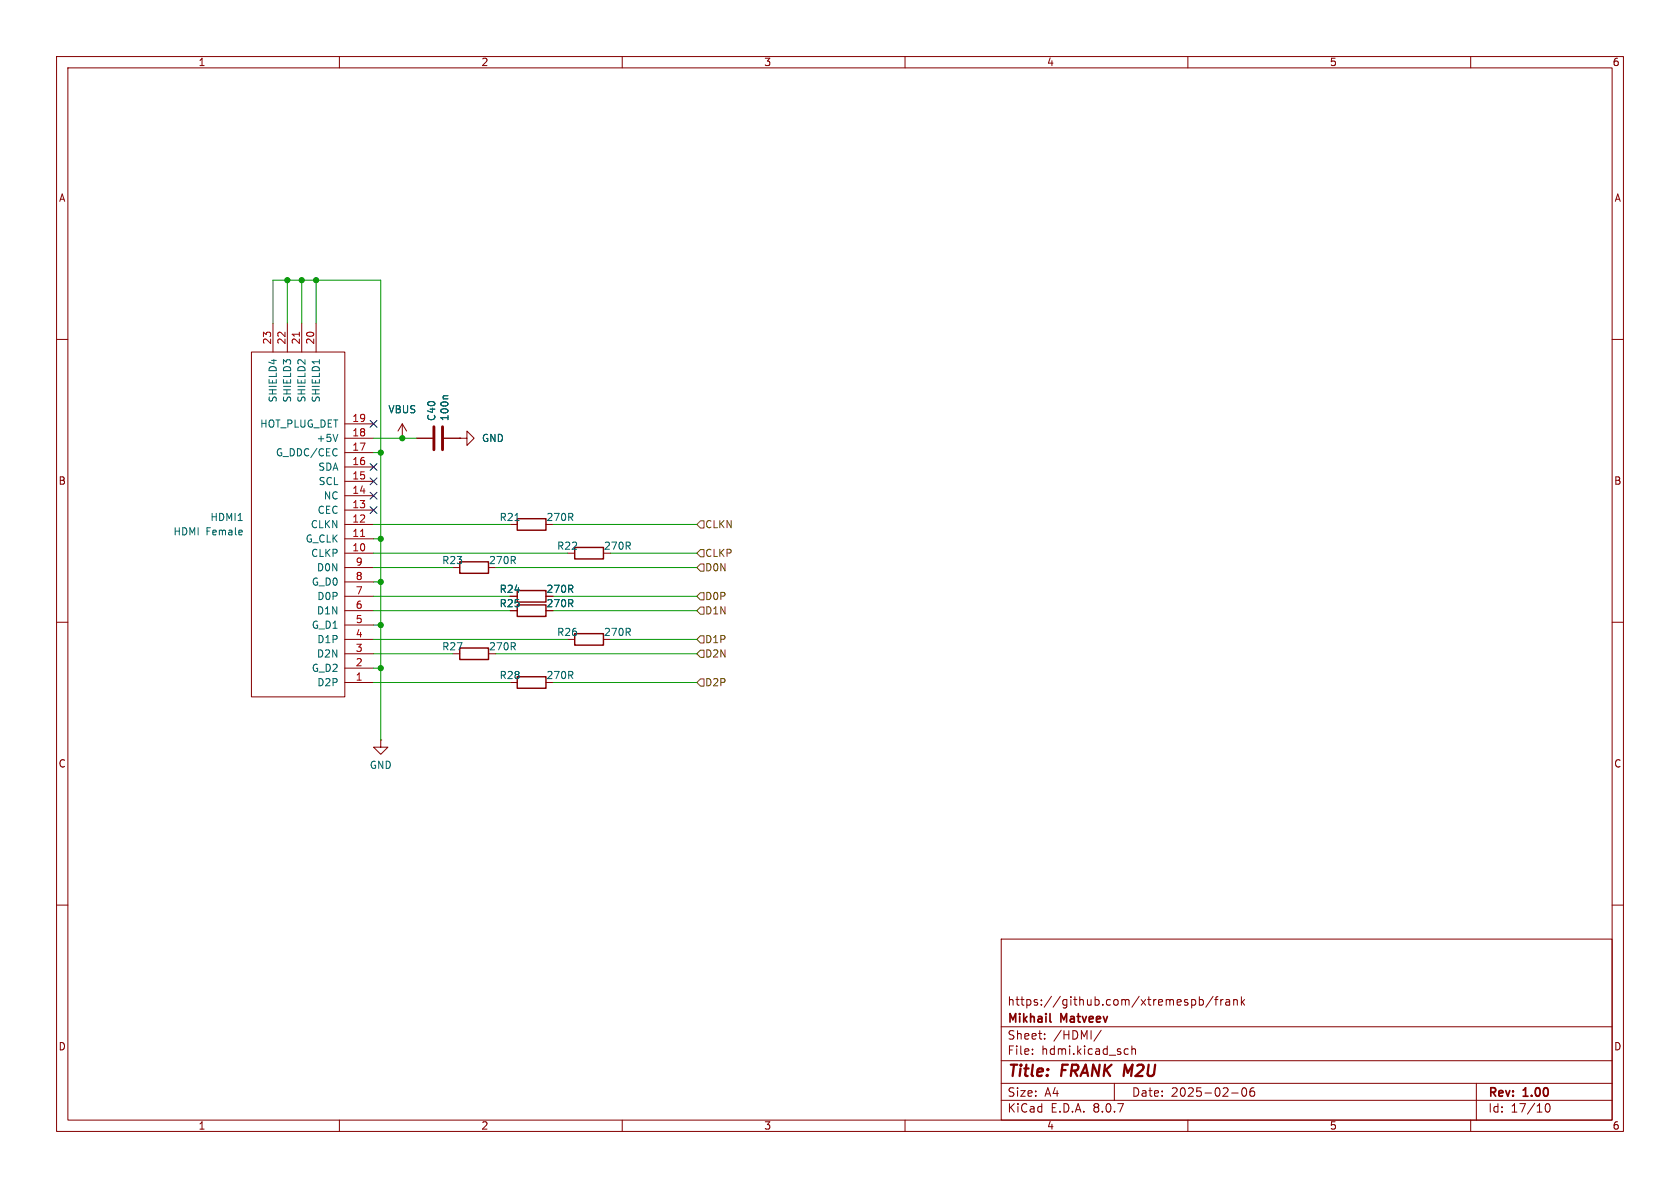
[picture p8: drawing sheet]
(kicad_sch
 (version 20231120)
 (generator "eeschema")
 (generator_version "8.0")
 (paper "A4")
 (title_block
  (title "FRANK M2U")
  (date "2025-02-06")
  (rev "1.00")
  (company "Mikhail Matveev")
  (comment 1 "https://github.com/xtremespb/frank"))
 (lib_symbols
  (symbol "Device:C"
   (pin_numbers hide)
   (pin_names
    (offset 0.254)) (exclude_from_sim no) (in_bom yes) (on_board yes)
   (property "Reference" "C" (at 0.635 2.54 0) (effects (font (size 1.27 1.27)) (justify left)))
   (property "Value" "C" (at 0.635 -2.54 0) (effects (font (size 1.27 1.27)) (justify left)))
   (property "Footprint" "" (at 0.9652 -3.81 0) (effects (font (size 1.27 1.27)) (hide yes)))
   (property "Datasheet" "~" (at 0 0 0) (effects (font (size 1.27 1.27)) (hide yes)))
   (property "Description" "Unpolarized capacitor" (at 0 0 0) (effects (font (size 1.27 1.27)) (hide yes)))
   (symbol "C_0_1"
    (polyline (pts (xy -2.032 -0.762) (xy 2.032 -0.762)) (stroke (width 0.508) (type default)) (fill (type none)))
    (polyline (pts (xy -2.032 0.762) (xy 2.032 0.762)) (stroke (width 0.508) (type default)) (fill (type none))))
   (symbol "C_1_1"
    (pin passive line (at 0 3.81 270) (length 2.794) (name "~" (effects (font (size 1.27 1.27)))) (number "1" (effects (font (size 1.27 1.27)))))
    (pin passive line (at 0 -3.81 90) (length 2.794) (name "~" (effects (font (size 1.27 1.27)))) (number "2" (effects (font (size 1.27 1.27)))))))
  (symbol "Device:R"
   (pin_numbers hide)
   (pin_names
    (offset 0)) (exclude_from_sim no) (in_bom yes) (on_board yes)
   (property "Reference" "R" (at 2.032 0 90) (effects (font (size 1.27 1.27))))
   (property "Value" "R" (at 0 0 90) (effects (font (size 1.27 1.27))))
   (property "Footprint" "" (at -1.778 0 90) (effects (font (size 1.27 1.27)) (hide yes)))
   (property "Datasheet" "~" (at 0 0 0) (effects (font (size 1.27 1.27)) (hide yes)))
   (property "Description" "Resistor" (at 0 0 0) (effects (font (size 1.27 1.27)) (hide yes)))
   (symbol "R_0_1"
    (rectangle (start -1.016 -2.54) (end 1.016 2.54) (stroke (width 0.254) (type default)) (fill (type none))))
   (symbol "R_1_1"
    (pin passive line (at 0 3.81 270) (length 1.27) (name "~" (effects (font (size 1.27 1.27)))) (number "1" (effects (font (size 1.27 1.27)))))
    (pin passive line (at 0 -3.81 90) (length 1.27) (name "~" (effects (font (size 1.27 1.27)))) (number "2" (effects (font (size 1.27 1.27)))))))
  (symbol "FRANK:HDMI"
   (pin_names
    (offset 1.016)) (exclude_from_sim no) (in_bom yes) (on_board yes)
   (property "Reference" "HDMI1" (at 12.7 -16.5101 0) (effects (font (size 1.27 1.27)) (justify left)))
   (property "Value" "HDMI" (at 12.7 -13.9701 0) (effects (font (size 1.27 1.27)) (justify left)))
   (property "Footprint" "LIBS:HDMI" (at 0 0 0) (effects (font (size 1.27 1.27)) (hide yes)))
   (property "Datasheet" "" (at 0 0 0) (effects (font (size 1.27 1.27)) (hide yes)))
   (property "Description" "" (at 0 0 0) (effects (font (size 1.27 1.27)) (hide yes)))
   (symbol "HDMI_0_1"
    (rectangle (start -5.08 15.24) (end 11.43 -45.72) (stroke (width 0) (type solid)) (fill (type none))))
   (symbol "HDMI_1_1"
    (pin input line (at -10.16 12.7 0) (length 5.08) (name "D2P" (effects (font (size 1.27 1.27)))) (number "1" (effects (font (size 1.27 1.27)))))
    (pin input line (at -10.16 -10.16 0) (length 5.08) (name "CLKP" (effects (font (size 1.27 1.27)))) (number "10" (effects (font (size 1.27 1.27)))))
    (pin input line (at -10.16 -12.7 0) (length 5.08) (name "G_CLK" (effects (font (size 1.27 1.27)))) (number "11" (effects (font (size 1.27 1.27)))))
    (pin input line (at -10.16 -15.24 0) (length 5.08) (name "CLKN" (effects (font (size 1.27 1.27)))) (number "12" (effects (font (size 1.27 1.27)))))
    (pin input line (at -10.16 -17.78 0) (length 5.08) (name "CEC" (effects (font (size 1.27 1.27)))) (number "13" (effects (font (size 1.27 1.27)))))
    (pin input line (at -10.16 -20.32 0) (length 5.08) (name "NC" (effects (font (size 1.27 1.27)))) (number "14" (effects (font (size 1.27 1.27)))))
    (pin input line (at -10.16 -22.86 0) (length 5.08) (name "SCL" (effects (font (size 1.27 1.27)))) (number "15" (effects (font (size 1.27 1.27)))))
    (pin input line (at -10.16 -25.4 0) (length 5.08) (name "SDA" (effects (font (size 1.27 1.27)))) (number "16" (effects (font (size 1.27 1.27)))))
    (pin input line (at -10.16 -27.94 0) (length 5.08) (name "G_DDC/CEC" (effects (font (size 1.27 1.27)))) (number "17" (effects (font (size 1.27 1.27)))))
    (pin input line (at -10.16 -30.48 0) (length 5.08) (name "+5V" (effects (font (size 1.27 1.27)))) (number "18" (effects (font (size 1.27 1.27)))))
    (pin input line (at -10.16 -33.02 0) (length 5.08) (name "HOT_PLUG_DET" (effects (font (size 1.27 1.27)))) (number "19" (effects (font (size 1.27 1.27)))))
    (pin input line (at -10.16 10.16 0) (length 5.08) (name "G_D2" (effects (font (size 1.27 1.27)))) (number "2" (effects (font (size 1.27 1.27)))))
    (pin input line (at 0 -50.8 90) (length 5.08) (name "SHIELD1" (effects (font (size 1.27 1.27)))) (number "20" (effects (font (size 1.27 1.27)))))
    (pin input line (at 2.54 -50.8 90) (length 5.08) (name "SHIELD2" (effects (font (size 1.27 1.27)))) (number "21" (effects (font (size 1.27 1.27)))))
    (pin input line (at 5.08 -50.8 90) (length 5.08) (name "SHIELD3" (effects (font (size 1.27 1.27)))) (number "22" (effects (font (size 1.27 1.27)))))
    (pin input line (at 7.62 -50.8 90) (length 5.08) (name "SHIELD4" (effects (font (size 1.27 1.27)))) (number "23" (effects (font (size 1.27 1.27)))))
    (pin input line (at -10.16 7.62 0) (length 5.08) (name "D2N" (effects (font (size 1.27 1.27)))) (number "3" (effects (font (size 1.27 1.27)))))
    (pin input line (at -10.16 5.08 0) (length 5.08) (name "D1P" (effects (font (size 1.27 1.27)))) (number "4" (effects (font (size 1.27 1.27)))))
    (pin input line (at -10.16 2.54 0) (length 5.08) (name "G_D1" (effects (font (size 1.27 1.27)))) (number "5" (effects (font (size 1.27 1.27)))))
    (pin input line (at -10.16 0 0) (length 5.08) (name "D1N" (effects (font (size 1.27 1.27)))) (number "6" (effects (font (size 1.27 1.27)))))
    (pin input line (at -10.16 -2.54 0) (length 5.08) (name "D0P" (effects (font (size 1.27 1.27)))) (number "7" (effects (font (size 1.27 1.27)))))
    (pin input line (at -10.16 -5.08 0) (length 5.08) (name "G_D0" (effects (font (size 1.27 1.27)))) (number "8" (effects (font (size 1.27 1.27)))))
    (pin input line (at -10.16 -7.62 0) (length 5.08) (name "D0N" (effects (font (size 1.27 1.27)))) (number "9" (effects (font (size 1.27 1.27)))))))
  (symbol "GND_1"
   (power)
   (pin_numbers hide)
   (pin_names
    (offset 0) hide) (exclude_from_sim no) (in_bom yes) (on_board yes)
   (property "Reference" "#PWR" (at 0 -6.35 0) (effects (font (size 1.27 1.27)) (hide yes)))
   (property "Value" "GND" (at 0 -3.81 0) (effects (font (size 1.27 1.27))))
   (property "Footprint" "" (at 0 0 0) (effects (font (size 1.27 1.27)) (hide yes)))
   (property "Datasheet" "" (at 0 0 0) (effects (font (size 1.27 1.27)) (hide yes)))
   (property "Description" "Power symbol creates a global label with name \"GND\" , ground" (at 0 0 0) (effects (font (size 1.27 1.27)) (hide yes)))
   (symbol "GND_1_0_1"
    (polyline (pts (xy 0 0) (xy 0 -1.27) (xy 1.27 -1.27) (xy 0 -2.54) (xy -1.27 -1.27) (xy 0 -1.27)) (stroke (width 0) (type default)) (fill (type none))))
   (symbol "GND_1_1_1"
    (pin power_in line (at 0 0 270) (length 0) (name "~" (effects (font (size 1.27 1.27)))) (number "1" (effects (font (size 1.27 1.27)))))))
  (symbol "power:GND"
   (power)
   (pin_numbers hide)
   (pin_names
    (offset 0) hide) (exclude_from_sim no) (in_bom yes) (on_board yes)
   (property "Reference" "#PWR" (at 0 -6.35 0) (effects (font (size 1.27 1.27)) (hide yes)))
   (property "Value" "GND" (at 0 -3.81 0) (effects (font (size 1.27 1.27))))
   (property "Footprint" "" (at 0 0 0) (effects (font (size 1.27 1.27)) (hide yes)))
   (property "Datasheet" "" (at 0 0 0) (effects (font (size 1.27 1.27)) (hide yes)))
   (property "Description" "Power symbol creates a global label with name \"GND\" , ground" (at 0 0 0) (effects (font (size 1.27 1.27)) (hide yes)))
   (symbol "GND_0_1"
    (polyline (pts (xy 0 0) (xy 0 -1.27) (xy 1.27 -1.27) (xy 0 -2.54) (xy -1.27 -1.27) (xy 0 -1.27)) (stroke (width 0) (type default)) (fill (type none))))
   (symbol "GND_1_1"
    (pin power_in line (at 0 0 270) (length 0) (name "~" (effects (font (size 1.27 1.27)))) (number "1" (effects (font (size 1.27 1.27)))))))
  (symbol "power:VBUS"
   (power)
   (pin_numbers hide)
   (pin_names
    (offset 0) hide) (exclude_from_sim no) (in_bom yes) (on_board yes)
   (property "Reference" "#PWR" (at 0 -3.81 0) (effects (font (size 1.27 1.27)) (hide yes)))
   (property "Value" "VBUS" (at 0 3.556 0) (effects (font (size 1.27 1.27))))
   (property "Footprint" "" (at 0 0 0) (effects (font (size 1.27 1.27)) (hide yes)))
   (property "Datasheet" "" (at 0 0 0) (effects (font (size 1.27 1.27)) (hide yes)))
   (property "Description" "Power symbol creates a global label with name \"VBUS\"" (at 0 0 0) (effects (font (size 1.27 1.27)) (hide yes)))
   (symbol "VBUS_0_1"
    (polyline (pts (xy -0.762 1.27) (xy 0 2.54)) (stroke (width 0) (type default)) (fill (type none)))
    (polyline (pts (xy 0 0) (xy 0 2.54)) (stroke (width 0) (type default)) (fill (type none)))
    (polyline (pts (xy 0 2.54) (xy 0.762 1.27)) (stroke (width 0) (type default)) (fill (type none))))
   (symbol "VBUS_1_1"
    (pin power_in line (at 0 0 90) (length 0) (name "~" (effects (font (size 1.27 1.27)))) (number "1" (effects (font (size 1.27 1.27))))))))
 (junction
  (at 71.12 77.47)
  (diameter 0)
  (color 0 0 0 0))
 (junction
  (at 67.31 110.49)
  (diameter 0)
  (color 0 0 0 0))
 (junction
  (at 50.8 49.53)
  (diameter 0)
  (color 0 0 0 0))
 (junction
  (at 67.31 80.01)
  (diameter 0)
  (color 0 0 0 0))
 (junction
  (at 67.31 95.25)
  (diameter 0)
  (color 0 0 0 0))
 (junction
  (at 67.31 118.11)
  (diameter 0)
  (color 0 0 0 0))
 (junction
  (at 55.88 49.53)
  (diameter 0)
  (color 0 0 0 0))
 (junction
  (at 67.31 102.87)
  (diameter 0)
  (color 0 0 0 0))
 (junction
  (at 53.34 49.53)
  (diameter 0)
  (color 0 0 0 0))
 (no_connect
  (at 66.04 90.17))
 (no_connect
  (at 66.04 85.09))
 (no_connect
  (at 66.04 87.63))
 (no_connect
  (at 66.04 74.93))
 (no_connect
  (at 66.04 82.55))
 (wire
  (pts (xy 66.04 95.25) (xy 67.31 95.25))
  (stroke (width 0) (type default)))
 (wire
  (pts (xy 67.31 110.49) (xy 67.31 118.11))
  (stroke (width 0) (type default)))
 (wire
  (pts (xy 66.04 105.41) (xy 90.17 105.41))
  (stroke (width 0) (type default)))
 (wire
  (pts (xy 87.63 115.57) (xy 123.19 115.57))
  (stroke (width 0) (type default)))
 (wire
  (pts (xy 66.04 120.65) (xy 90.17 120.65))
  (stroke (width 0) (type default)))
 (wire
  (pts (xy 66.04 102.87) (xy 67.31 102.87))
  (stroke (width 0) (type default)))
 (wire
  (pts (xy 67.31 49.53) (xy 55.88 49.53))
  (stroke (width 0) (type default)))
 (wire
  (pts (xy 53.34 49.53) (xy 53.34 57.15))
  (stroke (width 0) (type default)))
 (wire
  (pts (xy 87.63 100.33) (xy 123.19 100.33))
  (stroke (width 0) (type default)))
 (wire
  (pts (xy 55.88 49.53) (xy 53.34 49.53))
  (stroke (width 0) (type default)))
 (wire
  (pts (xy 107.95 113.03) (xy 123.19 113.03))
  (stroke (width 0) (type default)))
 (wire
  (pts (xy 67.31 102.87) (xy 67.31 110.49))
  (stroke (width 0) (type default)))
 (wire
  (pts (xy 67.31 95.25) (xy 67.31 102.87))
  (stroke (width 0) (type default)))
 (wire
  (pts (xy 97.79 107.95) (xy 123.19 107.95))
  (stroke (width 0) (type default)))
 (wire
  (pts (xy 50.8 49.53) (xy 50.8 57.15))
  (stroke (width 0) (type default)))
 (wire
  (pts (xy 66.04 92.71) (xy 90.17 92.71))
  (stroke (width 0) (type default)))
 (wire
  (pts (xy 66.04 77.47) (xy 71.12 77.47))
  (stroke (width 0) (type default)))
 (wire
  (pts (xy 66.04 113.03) (xy 100.33 113.03))
  (stroke (width 0) (type default)))
 (wire
  (pts (xy 66.04 118.11) (xy 67.31 118.11))
  (stroke (width 0) (type default)))
 (wire
  (pts (xy 67.31 118.11) (xy 67.31 130.81))
  (stroke (width 0) (type default)))
 (wire
  (pts (xy 97.79 92.71) (xy 123.19 92.71))
  (stroke (width 0) (type default)))
 (wire
  (pts (xy 97.79 105.41) (xy 123.19 105.41))
  (stroke (width 0) (type default)))
 (wire
  (pts (xy 67.31 95.25) (xy 67.31 80.01))
  (stroke (width 0) (type default)))
 (wire
  (pts (xy 50.8 49.53) (xy 48.26 49.53))
  (stroke (width 0) (type default)))
 (wire
  (pts (xy 66.04 110.49) (xy 67.31 110.49))
  (stroke (width 0) (type default)))
 (wire
  (pts (xy 66.04 80.01) (xy 67.31 80.01))
  (stroke (width 0) (type default)))
 (wire
  (pts (xy 66.04 97.79) (xy 100.33 97.79))
  (stroke (width 0) (type default)))
 (wire
  (pts (xy 67.31 80.01) (xy 67.31 49.53))
  (stroke (width 0) (type default)))
 (wire
  (pts (xy 71.12 77.47) (xy 73.66 77.47))
  (stroke (width 0) (type default)))
 (wire
  (pts (xy 107.95 97.79) (xy 123.19 97.79))
  (stroke (width 0) (type default)))
 (wire
  (pts (xy 66.04 115.57) (xy 80.01 115.57))
  (stroke (width 0) (type default)))
 (wire
  (pts (xy 53.34 49.53) (xy 50.8 49.53))
  (stroke (width 0) (type default)))
 (wire
  (pts (xy 66.04 107.95) (xy 90.17 107.95))
  (stroke (width 0) (type default)))
 (wire
  (pts (xy 48.26 49.53) (xy 48.26 57.15))
  (stroke (width 0) (type default)))
 (wire
  (pts (xy 55.88 49.53) (xy 55.88 57.15))
  (stroke (width 0) (type default)))
 (wire
  (pts (xy 97.79 120.65) (xy 123.19 120.65))
  (stroke (width 0) (type default)))
 (wire
  (pts (xy 66.04 100.33) (xy 80.01 100.33))
  (stroke (width 0) (type default)))
 (hierarchical_label "D2P"
  (shape input)
  (at 123.19 120.65 0)
  (fields_autoplaced yes)
  (effects (font (size 1.27 1.27)) (justify left)))
 (hierarchical_label "CLKP"
  (shape input)
  (at 123.19 97.79 0)
  (fields_autoplaced yes)
  (effects (font (size 1.27 1.27)) (justify left)))
 (hierarchical_label "D2N"
  (shape input)
  (at 123.19 115.57 0)
  (fields_autoplaced yes)
  (effects (font (size 1.27 1.27)) (justify left)))
 (hierarchical_label "CLKN"
  (shape input)
  (at 123.19 92.71 0)
  (fields_autoplaced yes)
  (effects (font (size 1.27 1.27)) (justify left)))
 (hierarchical_label "D0P"
  (shape input)
  (at 123.19 105.41 0)
  (fields_autoplaced yes)
  (effects (font (size 1.27 1.27)) (justify left)))
 (hierarchical_label "D1P"
  (shape input)
  (at 123.19 113.03 0)
  (fields_autoplaced yes)
  (effects (font (size 1.27 1.27)) (justify left)))
 (hierarchical_label "D0N"
  (shape input)
  (at 123.19 100.33 0)
  (fields_autoplaced yes)
  (effects (font (size 1.27 1.27)) (justify left)))
 (hierarchical_label "D1N"
  (shape input)
  (at 123.19 107.95 0)
  (fields_autoplaced yes)
  (effects (font (size 1.27 1.27)) (justify left)))
 (symbol
  (lib_id "Device:R")
  (at 93.98 105.41 90)
  (unit 1)
  (exclude_from_sim no)
  (in_bom yes)
  (on_board yes)
  (dnp no)
  (property "Reference" "R24" (at 90.17 104.14 90) (effects (font (size 1.27 1.27))))
  (property "Value" "270R" (at 99.06 104.14 90) (effects (font (size 1.27 1.27))))
  (property "Footprint" "FRANK:Resistor (0805)" (at 93.98 107.188 90) (effects (font (size 1.27 1.27)) (hide yes)))
  (property "Datasheet" "https://www.vishay.com/docs/28952/mcs0402at-mct0603at-mcu0805at-mca1206at.pdf" (at 93.98 105.41 0) (effects (font (size 1.27 1.27)) (hide yes)))
  (property "Description" "" (at 93.98 105.41 0) (effects (font (size 1.27 1.27)) (hide yes)))
  (property "AliExpress" "https://www.aliexpress.com/item/1005005945735199.html" (at 93.98 105.41 0) (effects (font (size 1.27 1.27)) (hide yes)))
  (property "Sim.Device" "" (at 93.98 105.41 0) (effects (font (size 1.27 1.27)) (hide yes)))
  (property "Sim.Pins" "" (at 93.98 105.41 0) (effects (font (size 1.27 1.27)) (hide yes)))
  (pin "1")
  (pin "2"))
 (symbol
  (lib_id "Device:R")
  (at 104.14 113.03 90)
  (unit 1)
  (exclude_from_sim no)
  (in_bom yes)
  (on_board yes)
  (dnp no)
  (property "Reference" "R26" (at 100.33 111.76 90) (effects (font (size 1.27 1.27))))
  (property "Value" "270R" (at 109.22 111.76 90) (effects (font (size 1.27 1.27))))
  (property "Footprint" "FRANK:Resistor (0805)" (at 104.14 114.808 90) (effects (font (size 1.27 1.27)) (hide yes)))
  (property "Datasheet" "https://www.vishay.com/docs/28952/mcs0402at-mct0603at-mcu0805at-mca1206at.pdf" (at 104.14 113.03 0) (effects (font (size 1.27 1.27)) (hide yes)))
  (property "Description" "" (at 104.14 113.03 0) (effects (font (size 1.27 1.27)) (hide yes)))
  (property "AliExpress" "https://www.aliexpress.com/item/1005005945735199.html" (at 104.14 113.03 0) (effects (font (size 1.27 1.27)) (hide yes)))
  (property "Sim.Device" "" (at 104.14 113.03 0) (effects (font (size 1.27 1.27)) (hide yes)))
  (property "Sim.Pins" "" (at 104.14 113.03 0) (effects (font (size 1.27 1.27)) (hide yes)))
  (pin "1")
  (pin "2"))
 (symbol
  (lib_id "Device:R")
  (at 93.98 92.71 90)
  (unit 1)
  (exclude_from_sim no)
  (in_bom yes)
  (on_board yes)
  (dnp no)
  (property "Reference" "R21" (at 90.17 91.44 90) (effects (font (size 1.27 1.27))))
  (property "Value" "270R" (at 99.06 91.44 90) (effects (font (size 1.27 1.27))))
  (property "Footprint" "FRANK:Resistor (0805)" (at 93.98 94.488 90) (effects (font (size 1.27 1.27)) (hide yes)))
  (property "Datasheet" "https://www.vishay.com/docs/28952/mcs0402at-mct0603at-mcu0805at-mca1206at.pdf" (at 93.98 92.71 0) (effects (font (size 1.27 1.27)) (hide yes)))
  (property "Description" "" (at 93.98 92.71 0) (effects (font (size 1.27 1.27)) (hide yes)))
  (property "AliExpress" "https://www.aliexpress.com/item/1005005945735199.html" (at 93.98 92.71 0) (effects (font (size 1.27 1.27)) (hide yes)))
  (property "Sim.Device" "" (at 93.98 92.71 0) (effects (font (size 1.27 1.27)) (hide yes)))
  (property "Sim.Pins" "" (at 93.98 92.71 0) (effects (font (size 1.27 1.27)) (hide yes)))
  (pin "1")
  (pin "2"))
 (symbol
  (lib_id "power:VBUS")
  (at 71.12 77.47 0)
  (unit 1)
  (exclude_from_sim no)
  (in_bom yes)
  (on_board yes)
  (dnp no)
  (fields_autoplaced yes)
  (property "Reference" "#PWR061" (at 71.12 81.28 0) (effects (font (size 1.27 1.27)) (hide yes)))
  (property "Value" "VBUS" (at 71.12 72.39 0) (effects (font (size 1.27 1.27))))
  (property "Footprint" "" (at 71.12 77.47 0) (effects (font (size 1.27 1.27)) (hide yes)))
  (property "Datasheet" "" (at 71.12 77.47 0) (effects (font (size 1.27 1.27)) (hide yes)))
  (property "Description" "Power symbol creates a global label with name \"VBUS\"" (at 71.12 77.47 0) (effects (font (size 1.27 1.27)) (hide yes)))
  (pin "1"))
 (symbol
  (lib_id "Device:R")
  (at 93.98 107.95 90)
  (unit 1)
  (exclude_from_sim no)
  (in_bom yes)
  (on_board yes)
  (dnp no)
  (property "Reference" "R25" (at 90.17 106.68 90) (effects (font (size 1.27 1.27))))
  (property "Value" "270R" (at 99.06 106.68 90) (effects (font (size 1.27 1.27))))
  (property "Footprint" "FRANK:Resistor (0805)" (at 93.98 109.728 90) (effects (font (size 1.27 1.27)) (hide yes)))
  (property "Datasheet" "https://www.vishay.com/docs/28952/mcs0402at-mct0603at-mcu0805at-mca1206at.pdf" (at 93.98 107.95 0) (effects (font (size 1.27 1.27)) (hide yes)))
  (property "Description" "" (at 93.98 107.95 0) (effects (font (size 1.27 1.27)) (hide yes)))
  (property "AliExpress" "https://www.aliexpress.com/item/1005005945735199.html" (at 93.98 107.95 0) (effects (font (size 1.27 1.27)) (hide yes)))
  (property "Sim.Device" "" (at 93.98 107.95 0) (effects (font (size 1.27 1.27)) (hide yes)))
  (property "Sim.Pins" "" (at 93.98 107.95 0) (effects (font (size 1.27 1.27)) (hide yes)))
  (pin "1")
  (pin "2"))
 (symbol
  (lib_id "Device:C")
  (at 77.47 77.47 90)
  (unit 1)
  (exclude_from_sim no)
  (in_bom yes)
  (on_board yes)
  (dnp no)
  (property "Reference" "C40" (at 76.3016 74.549 0) (effects (font (size 1.27 1.27)) (justify left)))
  (property "Value" "100n" (at 78.613 74.549 0) (effects (font (size 1.27 1.27)) (justify left)))
  (property "Footprint" "FRANK:Capacitor (0805)" (at 81.28 76.5048 0) (effects (font (size 1.27 1.27)) (hide yes)))
  (property "Datasheet" "https://eu.mouser.com/datasheet/2/447/KEM_C1075_X7R_HT_SMD-3316221.pdf" (at 77.47 77.47 0) (effects (font (size 1.27 1.27)) (hide yes)))
  (property "Description" "" (at 77.47 77.47 0) (effects (font (size 1.27 1.27)) (hide yes)))
  (property "AliExpress" "https://www.aliexpress.com/item/33008008276.html" (at 77.47 77.47 0) (effects (font (size 1.27 1.27)) (hide yes)))
  (property "Sim.Device" "" (at 77.47 77.47 0) (effects (font (size 1.27 1.27)) (hide yes)))
  (property "Sim.Pins" "" (at 77.47 77.47 0) (effects (font (size 1.27 1.27)) (hide yes)))
  (pin "1")
  (pin "2"))
 (symbol
  (lib_id "Device:R")
  (at 83.82 100.33 90)
  (unit 1)
  (exclude_from_sim no)
  (in_bom yes)
  (on_board yes)
  (dnp no)
  (property "Reference" "R23" (at 80.01 99.06 90) (effects (font (size 1.27 1.27))))
  (property "Value" "270R" (at 88.9 99.06 90) (effects (font (size 1.27 1.27))))
  (property "Footprint" "FRANK:Resistor (0805)" (at 83.82 102.108 90) (effects (font (size 1.27 1.27)) (hide yes)))
  (property "Datasheet" "https://www.vishay.com/docs/28952/mcs0402at-mct0603at-mcu0805at-mca1206at.pdf" (at 83.82 100.33 0) (effects (font (size 1.27 1.27)) (hide yes)))
  (property "Description" "" (at 83.82 100.33 0) (effects (font (size 1.27 1.27)) (hide yes)))
  (property "AliExpress" "https://www.aliexpress.com/item/1005005945735199.html" (at 83.82 100.33 0) (effects (font (size 1.27 1.27)) (hide yes)))
  (property "Sim.Device" "" (at 83.82 100.33 0) (effects (font (size 1.27 1.27)) (hide yes)))
  (property "Sim.Pins" "" (at 83.82 100.33 0) (effects (font (size 1.27 1.27)) (hide yes)))
  (pin "1")
  (pin "2"))
 (symbol
  (lib_id "power:GND")
  (at 67.31 130.81 0)
  (unit 1)
  (exclude_from_sim no)
  (in_bom yes)
  (on_board yes)
  (dnp no)
  (fields_autoplaced yes)
  (property "Reference" "#PWR063" (at 67.31 137.16 0) (effects (font (size 1.27 1.27)) (hide yes)))
  (property "Value" "GND" (at 67.31 135.2534 0) (effects (font (size 1.27 1.27))))
  (property "Footprint" "" (at 67.31 130.81 0) (effects (font (size 1.27 1.27)) (hide yes)))
  (property "Datasheet" "" (at 67.31 130.81 0) (effects (font (size 1.27 1.27)) (hide yes)))
  (property "Description" "Power symbol creates a global label with name \"GND\" , ground" (at 67.31 130.81 0) (effects (font (size 1.27 1.27)) (hide yes)))
  (pin "1"))
 (symbol
  (lib_name "GND_1")
  (lib_id "power:GND")
  (at 81.28 77.47 90)
  (unit 1)
  (exclude_from_sim no)
  (in_bom yes)
  (on_board yes)
  (dnp no)
  (fields_autoplaced yes)
  (property "Reference" "#PWR062" (at 87.63 77.47 0) (effects (font (size 1.27 1.27)) (hide yes)))
  (property "Value" "GND" (at 85.09 77.4699 90) (effects (font (size 1.27 1.27)) (justify right)))
  (property "Footprint" "" (at 81.28 77.47 0) (effects (font (size 1.27 1.27)) (hide yes)))
  (property "Datasheet" "" (at 81.28 77.47 0) (effects (font (size 1.27 1.27)) (hide yes)))
  (property "Description" "Power symbol creates a global label with name \"GND\" , ground" (at 81.28 77.47 0) (effects (font (size 1.27 1.27)) (hide yes)))
  (pin "1"))
 (symbol
  (lib_id "Device:R")
  (at 104.14 97.79 90)
  (unit 1)
  (exclude_from_sim no)
  (in_bom yes)
  (on_board yes)
  (dnp no)
  (property "Reference" "R22" (at 100.33 96.52 90) (effects (font (size 1.27 1.27))))
  (property "Value" "270R" (at 109.22 96.52 90) (effects (font (size 1.27 1.27))))
  (property "Footprint" "FRANK:Resistor (0805)" (at 104.14 99.568 90) (effects (font (size 1.27 1.27)) (hide yes)))
  (property "Datasheet" "https://www.vishay.com/docs/28952/mcs0402at-mct0603at-mcu0805at-mca1206at.pdf" (at 104.14 97.79 0) (effects (font (size 1.27 1.27)) (hide yes)))
  (property "Description" "" (at 104.14 97.79 0) (effects (font (size 1.27 1.27)) (hide yes)))
  (property "AliExpress" "https://www.aliexpress.com/item/1005005945735199.html" (at 104.14 97.79 0) (effects (font (size 1.27 1.27)) (hide yes)))
  (property "Sim.Device" "" (at 104.14 97.79 0) (effects (font (size 1.27 1.27)) (hide yes)))
  (property "Sim.Pins" "" (at 104.14 97.79 0) (effects (font (size 1.27 1.27)) (hide yes)))
  (pin "1")
  (pin "2"))
 (symbol
  (lib_id "FRANK:HDMI")
  (at 55.88 107.95 180)
  (unit 1)
  (exclude_from_sim no)
  (in_bom yes)
  (on_board yes)
  (dnp no)
  (fields_autoplaced yes)
  (property "Reference" "HDMI1" (at 43.18 91.4399 0) (effects (font (size 1.27 1.27)) (justify left)))
  (property "Value" "HDMI Female" (at 43.18 93.9799 0) (effects (font (size 1.27 1.27)) (justify left)))
  (property "Footprint" "FRANK:HDMI (female)" (at 55.88 107.95 0) (effects (font (size 1.27 1.27)) (hide yes)))
  (property "Datasheet" "https://eu.mouser.com/datasheet/2/418/8/ENG_CD_1747981_G-2018509.pdf" (at 55.88 107.95 0) (effects (font (size 1.27 1.27)) (hide yes)))
  (property "Description" "" (at 55.88 107.95 0) (effects (font (size 1.27 1.27)) (hide yes)))
  (property "AliExpress" "https://www.aliexpress.com/item/1005005248842433.html" (at 55.88 107.95 0) (effects (font (size 1.27 1.27)) (hide yes)))
  (property "Sim.Device" "" (at 55.88 107.95 0) (effects (font (size 1.27 1.27)) (hide yes)))
  (property "Sim.Pins" "" (at 55.88 107.95 0) (effects (font (size 1.27 1.27)) (hide yes)))
  (pin "1")
  (pin "10")
  (pin "11")
  (pin "12")
  (pin "13")
  (pin "14")
  (pin "15")
  (pin "16")
  (pin "17")
  (pin "18")
  (pin "19")
  (pin "2")
  (pin "20")
  (pin "21")
  (pin "22")
  (pin "23")
  (pin "3")
  (pin "4")
  (pin "5")
  (pin "6")
  (pin "7")
  (pin "8")
  (pin "9"))
 (symbol
  (lib_id "Device:R")
  (at 93.98 120.65 90)
  (unit 1)
  (exclude_from_sim no)
  (in_bom yes)
  (on_board yes)
  (dnp no)
  (property "Reference" "R28" (at 90.17 119.38 90) (effects (font (size 1.27 1.27))))
  (property "Value" "270R" (at 99.06 119.38 90) (effects (font (size 1.27 1.27))))
  (property "Footprint" "FRANK:Resistor (0805)" (at 93.98 122.428 90) (effects (font (size 1.27 1.27)) (hide yes)))
  (property "Datasheet" "https://www.vishay.com/docs/28952/mcs0402at-mct0603at-mcu0805at-mca1206at.pdf" (at 93.98 120.65 0) (effects (font (size 1.27 1.27)) (hide yes)))
  (property "Description" "" (at 93.98 120.65 0) (effects (font (size 1.27 1.27)) (hide yes)))
  (property "AliExpress" "https://www.aliexpress.com/item/1005005945735199.html" (at 93.98 120.65 0) (effects (font (size 1.27 1.27)) (hide yes)))
  (property "Sim.Device" "" (at 93.98 120.65 0) (effects (font (size 1.27 1.27)) (hide yes)))
  (property "Sim.Pins" "" (at 93.98 120.65 0) (effects (font (size 1.27 1.27)) (hide yes)))
  (pin "1")
  (pin "2"))
 (symbol
  (lib_id "Device:R")
  (at 83.82 115.57 90)
  (unit 1)
  (exclude_from_sim no)
  (in_bom yes)
  (on_board yes)
  (dnp no)
  (property "Reference" "R27" (at 80.01 114.3 90) (effects (font (size 1.27 1.27))))
  (property "Value" "270R" (at 88.9 114.3 90) (effects (font (size 1.27 1.27))))
  (property "Footprint" "FRANK:Resistor (0805)" (at 83.82 117.348 90) (effects (font (size 1.27 1.27)) (hide yes)))
  (property "Datasheet" "https://www.vishay.com/docs/28952/mcs0402at-mct0603at-mcu0805at-mca1206at.pdf" (at 83.82 115.57 0) (effects (font (size 1.27 1.27)) (hide yes)))
  (property "Description" "" (at 83.82 115.57 0) (effects (font (size 1.27 1.27)) (hide yes)))
  (property "AliExpress" "https://www.aliexpress.com/item/1005005945735199.html" (at 83.82 115.57 0) (effects (font (size 1.27 1.27)) (hide yes)))
  (property "Sim.Device" "" (at 83.82 115.57 0) (effects (font (size 1.27 1.27)) (hide yes)))
  (property "Sim.Pins" "" (at 83.82 115.57 0) (effects (font (size 1.27 1.27)) (hide yes)))
  (pin "1")
  (pin "2")))
